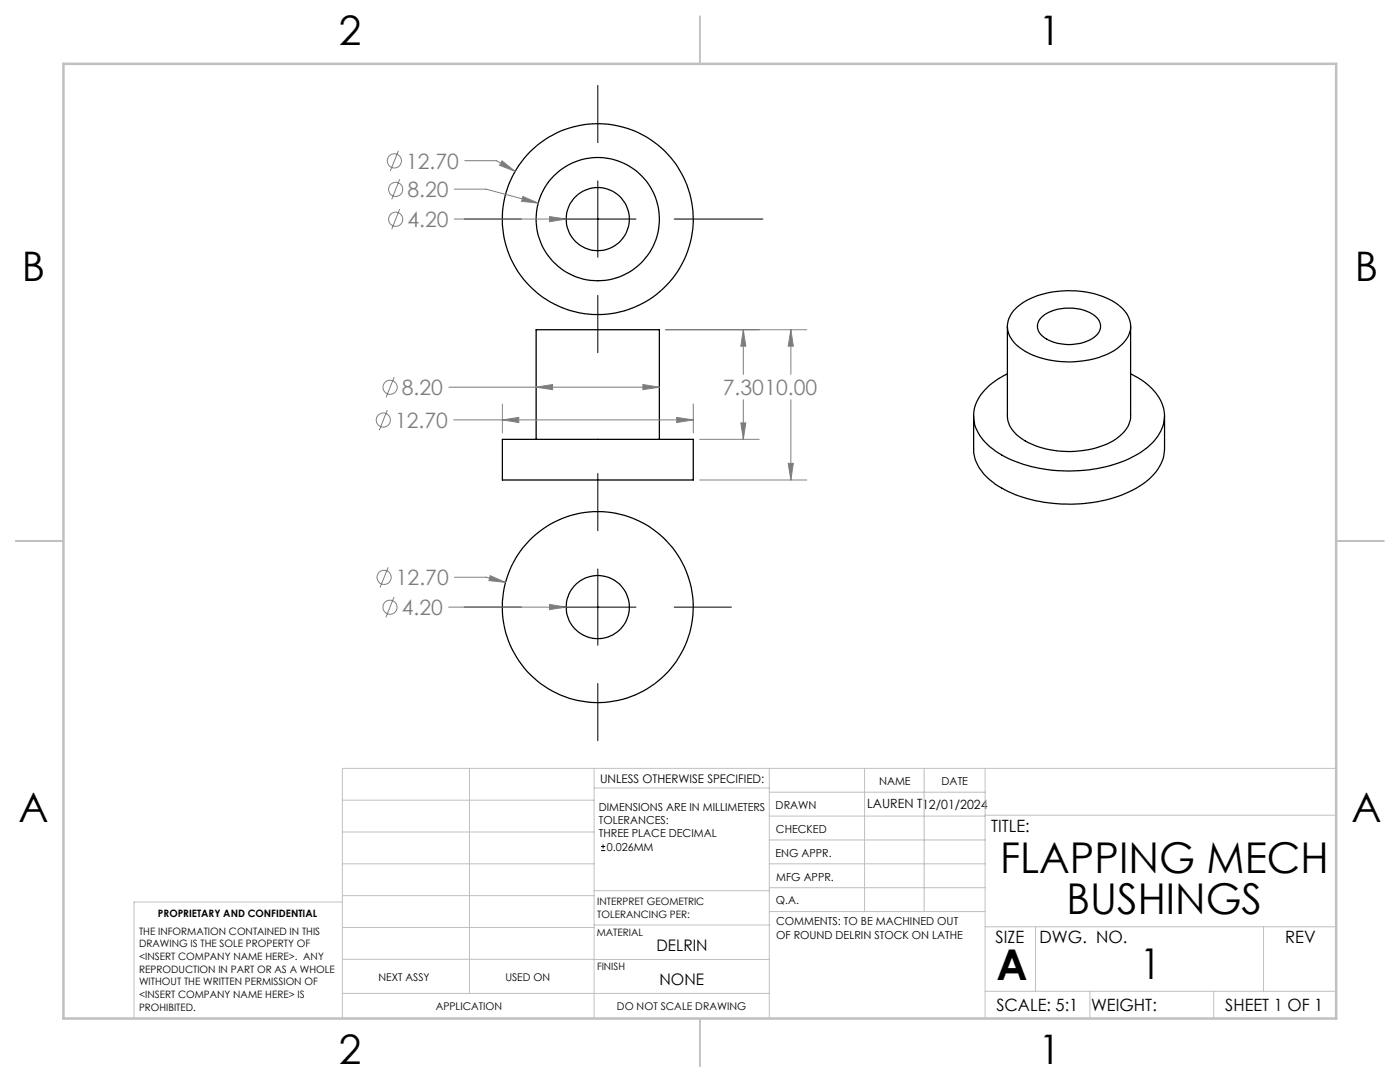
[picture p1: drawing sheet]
<svg xmlns="http://www.w3.org/2000/svg" width="279mm" height="216mm" viewBox="0 0 279 216" stroke-linecap="round" stroke-linejoin="round" font-family="sans-serif">
<g fill="none" stroke="#000" stroke-width=".25">
<path d="M201 65.1v17.9a6.1 6.1 0 0 0 3.6 5 19 19 0 0 0 18.1-.4 5.8 5.8 0 0 0 2.9-4.6v-17.9M201 74.6a11.9 11.9 0 0 0-6.5 6.6 7.6 7.6 0 0 0 3.1 8 25 25 0 0 0 16.1 4.8 25.4 25.4 0 0 0 15.3-4.7 7.7 7.7 0 0 0 3-8.4 11.7 11.7 0 0 0-6.4-6.3M202.2 62a14.5 14.5 0 0 1 10.3-4 15.9 15.9 0 0 1 11.5 3.6 4.7 4.7 0 0 1-.5 7.5 16.7 16.7 0 0 1-11.9 3 13.7 13.7 0 0 1-9.4-4 4.5 4.5 0 0 1 0-6.1zM207.7 63.5a8.7 8.7 0 0 1 8.4-1.7 4.3 4.3 0 0 1 3.5 3.1 3.4 3.4 0 0 1-2.6 3.2 9.4 9.4 0 0 1-9.1-1.1 2.36 2.36 0 0 1-.2-3.5zM100.3 87.7h38.1v8.1h-38.1zM107 87.7v-21.9h24.6v21.9M194.3 83v6.6a8.8 8.8 0 0 0 4.3 7 27.9 27.9 0 0 0 18.6 3.8 21.7 21.7 0 0 0 12.7-5.4 8 8 0 0 0 2.5-5.4v-6.6"/>
<circle cx="119.3" cy="43.7" r="12.3"/>
<circle cx="119.3" cy="43.7" r="19"/>
<circle cx="119.3" cy="43.7" r="6.3"/>
<circle cx="119.3" cy="121.1" r="19"/>
<circle cx="119.3" cy="121.1" r="6.3"/>
</g>
<g fill="none" stroke="#808080" stroke-width=".2">
<path d="M79.5 30.1l-1.6 4M79.8 35.8l-1.6 4M90.7 37.7h6.3l10.4 2.8M92.7 32.1h6.4l3.7 2.1M100.2 32.1l2.6 2.1-3.1-1.2zM104.4 39.2l3 1.3-3.3-.3zM79.8 41.7l-1.6 4.1M90.7 43.7h22.3M109.7 43.2l3.3 .5-3.3 .5zM78.7 75.2l-1.7 4.1M89.6 77.3h42M107 77.3l3.3-.6v1.1z"/>
<path d="M128.3 76.7l3.3 .6-3.3 .5zM132.9 65.8h28.1M148.3 65.8l.5 3.3h-1zM148.3 65.8v8.9M148.3 79.8v7.9M157.8 65.8l.5 3.3h-1zM157.8 65.8v8.9M157.8 79.8v16M77.3 81.8l-1.6 4M90.6 83.8h47.8M100.3 83.8l3.2-.5v1zM100.3 80.6v5.8"/>
<path d="M135 83.3l3.4 .5-3.4 .5zM138.4 80.6v5.8M139.6 87.7h11.9M139.6 95.8h21.4M147.8 84.4h1l-.5 3.3zM157.3 92.5h1l-.5 3.3zM77.5 113.2l-1.7 4M78.6 119.1l-1.6 4.1M90.7 115.2h6.3l3.9 1M97.8 114.9l3.1 1.3-3.3-.3zM89.5 121.1h23.5M109.7 120.6l3.3 .5-3.3 .5z"/>
<circle cx="78.7" cy="32.1" r="1.42"/>
<circle cx="79" cy="37.8" r="1.4"/>
<circle cx="79" cy="43.8" r="1.4"/>
<circle cx="77.9" cy="77.3" r="1.41"/>
<circle cx="76.5" cy="83.8" r="1.4"/>
<circle cx="76.6" cy="115.2" r="1.42"/>
<circle cx="77.8" cy="121.2" r="1.4"/>
</g>
<g fill="none" stroke="#000" stroke-width=".2">
<path d="M119.3 17v11.5M119.3 36.1v15.2M92.6 43.7h11.5M111.7 43.7h15.2M119.3 58.9v11.5M134.5 43.7h17.8M119.3 94.5v11.4M119.3 113.5v15.3M92.6 121.1h11.5M111.7 121.1h15.2M119.3 136.4v11.4M134.5 121.1h11.5"/>
<path d="M119.9 169.7h.9M119.9 168.9h.9M120.4 168.5v.8"/>
</g>
<g fill="none" stroke="#c0c0c0" stroke-width=".2">
<path d="M68.3 159.7h50.3M93.7 153.3v44.9M118.6 153.3v49.9M118.6 157.2h34.9M153.5 153.3v49.9M153.5 158.1h43.1M172.5 153.3v28.6M184.4 153.3v28.6M196.6 153.3v49.9M266.7 153.3h-198.4v49.9M68.3 178.7h50.3M68.3 172.4h50.3"/>
<path d="M68.3 166h50.3M68.3 180h-41.6v23.2M118.6 177.7h35M153.5 167.6h43.1M153.5 162.8h43.1M153.5 172.4h43.1M153.5 177.1h43.1M196.6 162.7h70.1M68.3 198.2h85.2M68.3 191.4l85.2 .1M68.3 185.1h50.3M118.6 184.6h35"/>
<path d="M153.6 181.9h43M196.6 197.8h70.1M196.6 184.9h70.1M206.7 184.9v12.9M217.5 197.8v5.4M242.2 197.8v5.4M252.2 184.9v12.9"/>
</g>
<path d="M139.7 3.2v9.5M3.1 107.9h9.6M266.7 107.9h9.5M139.7 203.2v9.6" fill="none" stroke="#c0c0c0" stroke-width=".25"/>
<path d="M12.7 12.7h254v190.5h-254z" fill="none" stroke="#c0c0c0" stroke-width=".5"/>
<path d="M148.3 65.8l.5 3.3h-1zM147.8 84.4h1l-.5 3.3zM157.8 65.8l.5 3.3h-1zM157.3 92.5h1l-.5 3.3zM128.3 76.7l3.3 .6-3.3 .5zM107 77.3l3.3-.6v1.1zM100.3 83.8l3.2-.5v1zM135 83.3l3.4 .5-3.4 .5zM97.8 114.9l-.2 1 3.3 .3zM109.7 120.6v1l3.3-.5zM109.7 43.2v1l3.3-.5zM104.4 39.2l-.3 1 3.3 .3zM100.2 32.1l-.5 .9 3.1 1.2z" fill="#808080"/>
<g font-size="8.5">
<text x="199.6" y="174.2">FLAPPING MECH</text>
<text x="212.9" y="182.3">BUSHINGS</text>
<text x="198.9" y="195.5">A</text>
<text x="227.5" y="195.4">1</text>
</g>
<g font-size="8.1">
<text x="67.6" y="8.9">2</text>
<text x="207.3" y="8.9">1</text>
<text x="4.4" y="56.2">B</text>
<text x="270.4" y="56.2">B</text>
<text x="3.7" y="164.1">A</text>
<text x="269.7" y="164.1">A</text>
<text x="67.6" y="212.4">2</text>
<text x="207.3" y="212.4">1</text>
</g>
<g font-size="4.2" fill="#808080">
<text x="81" y="33.6">12.70</text>
<text x="81.3" y="39.3">8.20</text>
<text x="81.3" y="45.3">4.20</text>
<text x="80.2" y="78.8">8.20</text>
<text x="144.3" y="78.8">7.3010.00</text>
<text x="78.8" y="85.4">12.70</text>
<text x="79" y="116.7">12.70</text>
<text x="80.2" y="122.7">4.20</text>
</g>
<g font-size="3.4">
<text x="197.8" y="166">TITLE:</text>
<text x="198.7" y="188.1">SIZE</text>
<text x="207.5" y="188.1">DWG. NO.</text>
<text x="256.5" y="188.2">REV</text>
<text x="198.8" y="201.7">SCALE: 5:1</text>
<text x="217.7" y="201.8">WEIGHT:</text>
<text x="244.5" y="201.7">SHEET 1 OF 1</text>
</g>
<g font-size="3.2">
<text x="131" y="189.8">DELRIN</text>
<text x="131.6" y="196.6">NONE</text>
</g>
<text font-size="2.5" x="173.1" y="161.3">LAUREN T12/01/2024</text>
<text font-size="2.4" x="119.8" y="156.2">UNLESS OTHERWISE SPECIFIED:</text>
<g font-size="2.2">
<text x="119.5" y="161.8">DIMENSIONS ARE IN MILLIMETERS</text>
<text x="154.8" y="161.4">DRAWN</text>
<text x="175.4" y="156.6">NAME</text>
<text x="187.9" y="156.7">DATE</text>
<text x="119.5" y="164.4">TOLERANCES:</text>
<text x="119.5" y="167.1">THREE PLACE DECIMAL</text>
<text x="154.9" y="166.3">CHECKED</text>
<text x="121.1" y="169.7">0.026MM</text>
<text x="154.8" y="170.9">ENG APPR.</text>
<text x="154.9" y="175.7">MFG APPR.</text>
<text x="154.9" y="180.4">Q.A.</text>
<text x="154.9" y="184.6">COMMENTS: TO BE MACHINED OUT</text>
<text x="154.9" y="187.3">OF ROUND DELRIN STOCK ON LATHE</text>
</g>
<g font-size="2.1">
<text x="75.5" y="195.7">NEXT ASSY</text>
<text x="100.9" y="195.7">USED ON</text>
<text x="86.9" y="201.5">APPLICATION</text>
<text x="123.1" y="201.6">DO NOT SCALE DRAWING</text>
</g>
<g font-size="2">
<text x="31.5" y="182.9">PROPRIETARY AND CONFIDENTIAL</text>
<text x="119.2" y="180.6">INTERPRET GEOMETRIC</text>
<text x="119.2" y="183.1">TOLERANCING PER:</text>
<text x="27.8" y="186.5">THE INFORMATION CONTAINED IN THIS</text>
<text x="27.8" y="189">DRAWING IS THE SOLE PROPERTY OF</text>
<text x="27.8" y="191.6">&lt;INSERT COMPANY NAME HERE&gt;. ANY</text>
<text x="119.1" y="186.7">MATERIAL</text>
<text x="27.8" y="194.1">REPRODUCTION IN PART OR AS A WHOLE</text>
<text x="27.8" y="196.6">WITHOUT THE WRITTEN PERMISSION OF</text>
<text x="119.1" y="193.5">FINISH</text>
<text x="27.8" y="199.1">&lt;INSERT COMPANY NAME HERE&gt; IS</text>
<text x="27.8" y="201.7">PROHIBITED.</text>
</g>
</svg>
